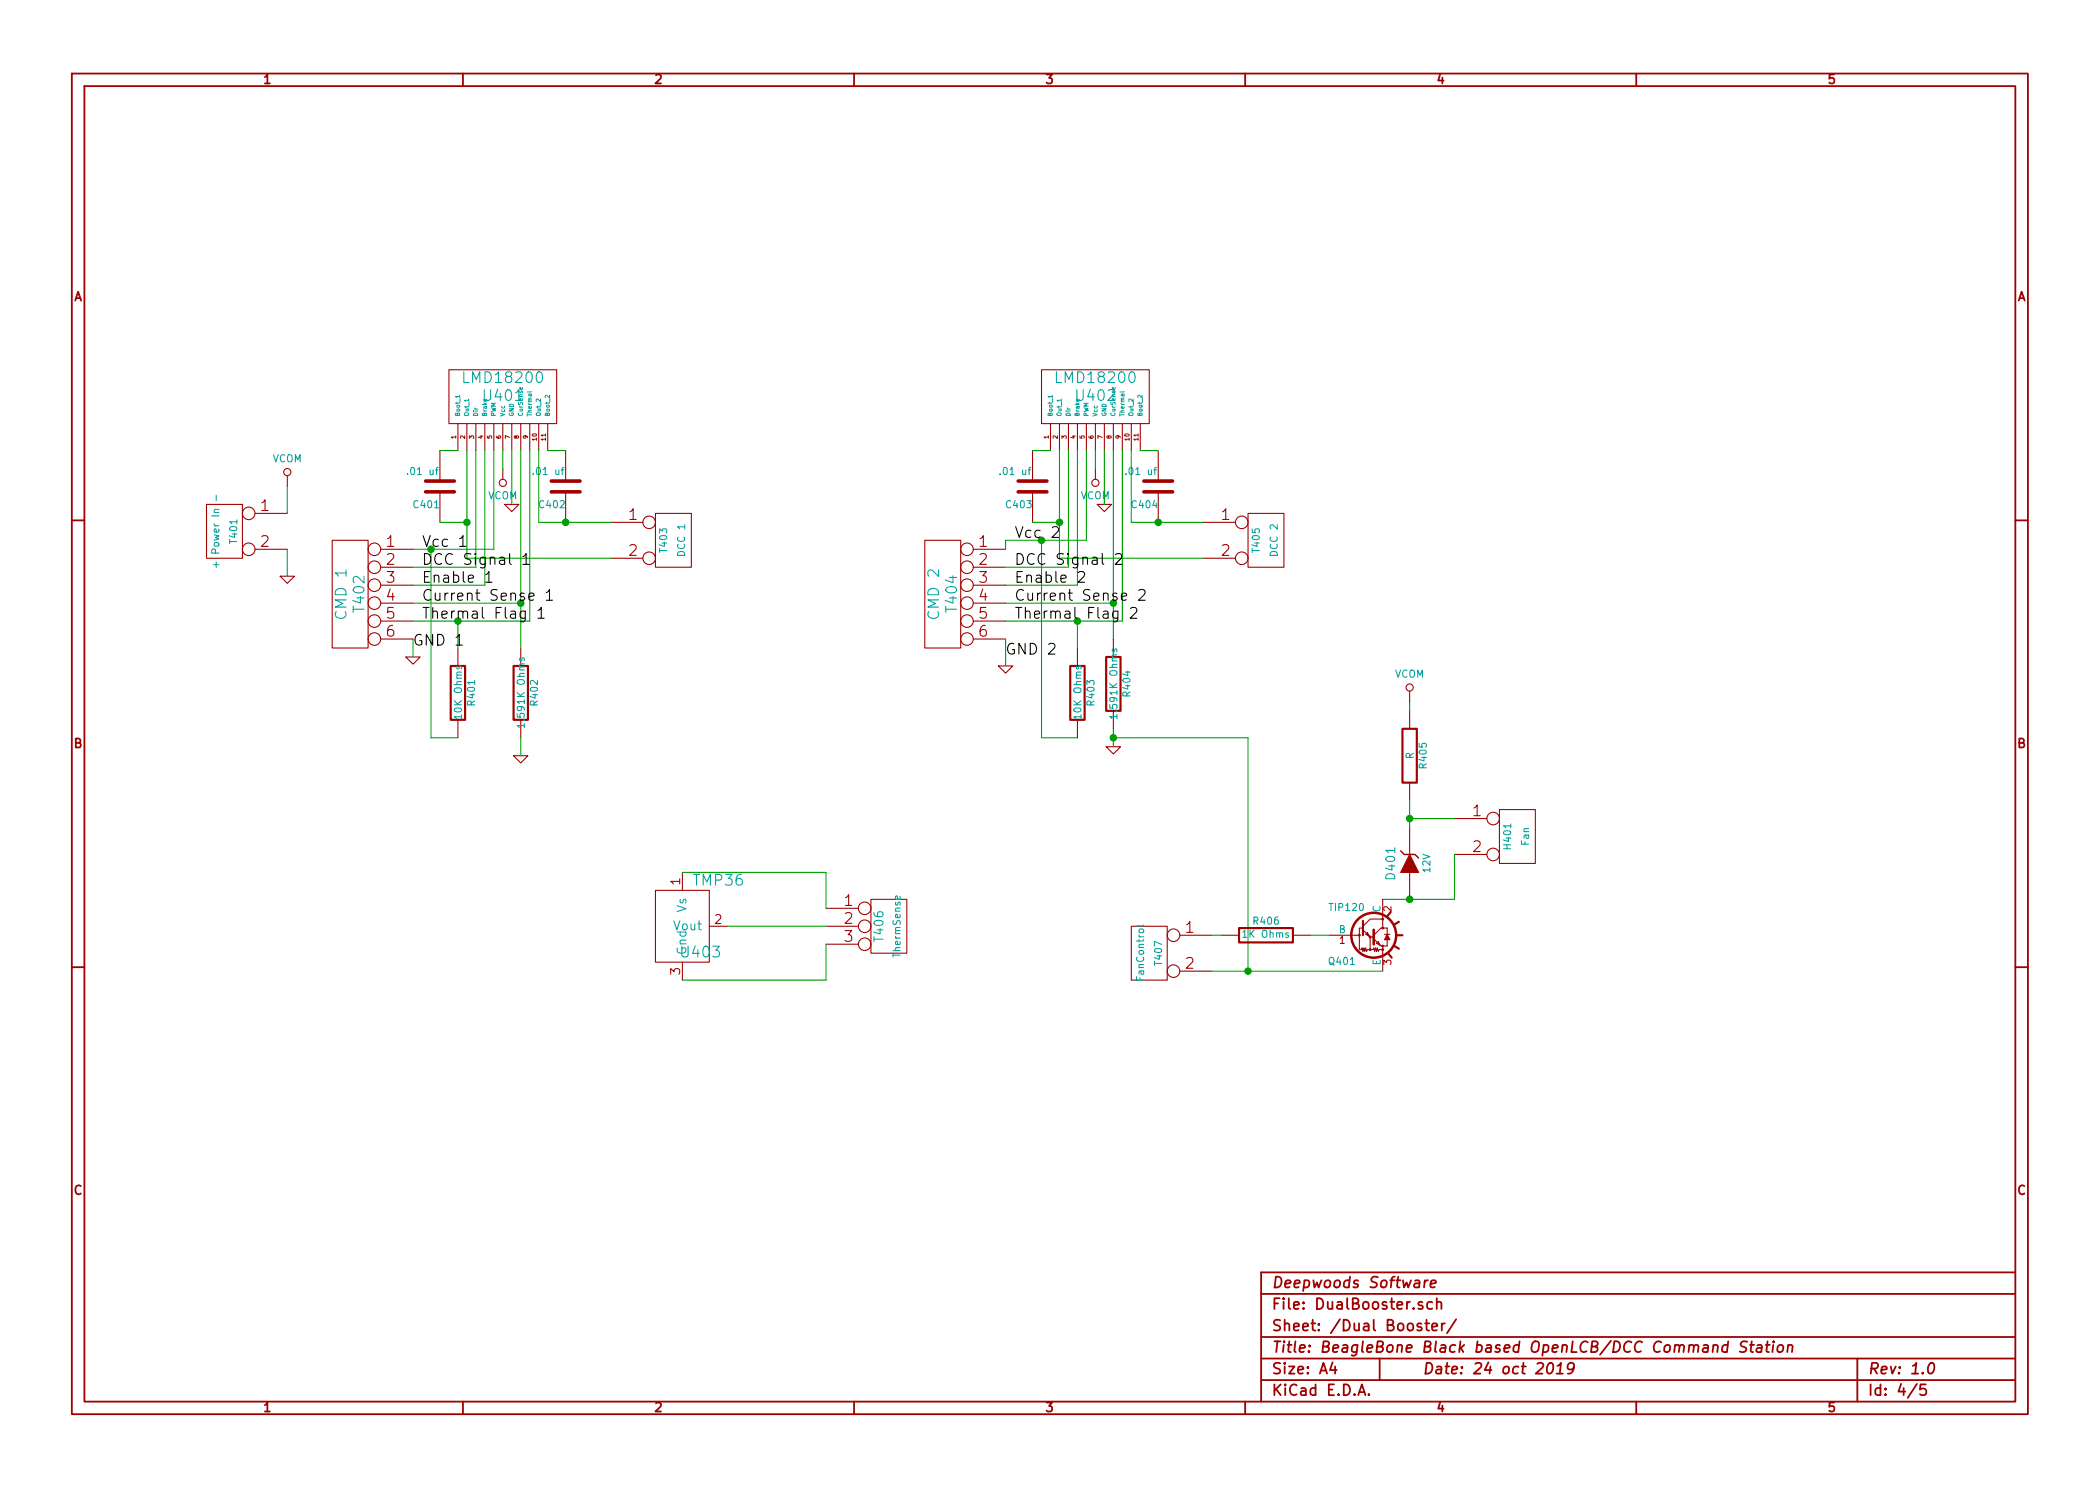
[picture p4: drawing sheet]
EESchema Schematic File Version 2
LIBS:valves
LIBS:power
LIBS:device
LIBS:transistors
LIBS:conn
LIBS:linear
LIBS:regul
LIBS:74xx
LIBS:cmos4000
LIBS:adc-dac
LIBS:memory
LIBS:xilinx
LIBS:microcontrollers
LIBS:dsp
LIBS:microchip
LIBS:analog_switches
LIBS:motorola
LIBS:texas
LIBS:intel
LIBS:audio
LIBS:interface
LIBS:digital-audio
LIBS:philips
LIBS:display
LIBS:cypress
LIBS:siliconi
LIBS:opto
LIBS:atmel
LIBS:contrib
LIBS:sn65hvd233-ht
LIBS:cat24c256w
LIBS:lmd18200
LIBS:sn75als174
LIBS:tmp36
LIBS:cl2
LIBS:dpdt
LIBS:gbu4a
LIBS:BBBCommandStation-cache
EELAYER 27 0
EELAYER END
$Descr A4 11693 8268
encoding utf-8
Sheet 4 5
Title "BeagleBone Black based OpenLCB/DCC Command Station"
Date "24 oct 2019"
Rev "1.0"
Comp "Deepwoods Software"
Comment1 ""
Comment2 ""
Comment3 ""
Comment4 ""
$EndDescr
$Comp
L LMD18200 U401
U 1 1
P 2800 2200
F 0 "U401" H 2800 2200 60  0000 C CNN
F 1 "LMD18200" H 2800 2300 60  0000 C CNN
F 2 "~" H 2800 2200 60  0000 C CNN
F 3 "~" H 2800 2200 60  0000 C CNN
	1    2800 2200
	1    0    0    -1  
$EndComp
$Comp
L LMD18200 U402
U 1 1
P 6100 2200
F 0 "U402" H 6100 2200 60  0000 C CNN
F 1 "LMD18200" H 6100 2300 60  0000 C CNN
F 2 "~" H 6100 2200 60  0000 C CNN
F 3 "~" H 6100 2200 60  0000 C CNN
	1    6100 2200
	1    0    0    -1  
$EndComp
$Comp
L C C401
U 1 1
P 2450 2700
F 0 "C401" H 2450 2800 40  0000 L CNN
F 1 ".01 uf" H 2456 2615 40  0000 L CNN
F 2 "~" H 2488 2550 30  0000 C CNN
F 3 "~" H 2450 2700 60  0000 C CNN
	1    2450 2700
	-1   0    0    1   
$EndComp
$Comp
L C C402
U 1 1
P 3150 2700
F 0 "C402" H 3150 2800 40  0000 L CNN
F 1 ".01 uf" H 3156 2615 40  0000 L CNN
F 2 "~" H 3188 2550 30  0000 C CNN
F 3 "~" H 3150 2700 60  0000 C CNN
	1    3150 2700
	-1   0    0    1   
$EndComp
$Comp
L C C403
U 1 1
P 5750 2700
F 0 "C403" H 5750 2800 40  0000 L CNN
F 1 ".01 uf" H 5756 2615 40  0000 L CNN
F 2 "~" H 5788 2550 30  0000 C CNN
F 3 "~" H 5750 2700 60  0000 C CNN
	1    5750 2700
	-1   0    0    1   
$EndComp
$Comp
L C C404
U 1 1
P 6450 2700
F 0 "C404" H 6450 2800 40  0000 L CNN
F 1 ".01 uf" H 6456 2615 40  0000 L CNN
F 2 "~" H 6488 2550 30  0000 C CNN
F 3 "~" H 6450 2700 60  0000 C CNN
	1    6450 2700
	-1   0    0    1   
$EndComp
$Comp
L R R401
U 1 1
P 2550 3850
F 0 "R401" V 2630 3850 40  0000 C CNN
F 1 "10K Ohms" V 2557 3851 40  0000 C CNN
F 2 "~" V 2480 3850 30  0000 C CNN
F 3 "~" H 2550 3850 30  0000 C CNN
	1    2550 3850
	1    0    0    -1  
$EndComp
$Comp
L R R402
U 1 1
P 2900 3850
F 0 "R402" V 2980 3850 40  0000 C CNN
F 1 "1.591K Ohms" V 2907 3851 40  0000 C CNN
F 2 "~" V 2830 3850 30  0000 C CNN
F 3 "~" H 2900 3850 30  0000 C CNN
	1    2900 3850
	1    0    0    -1  
$EndComp
$Comp
L R R403
U 1 1
P 6000 3850
F 0 "R403" V 6080 3850 40  0000 C CNN
F 1 "10K Ohms" V 6007 3851 40  0000 C CNN
F 2 "~" V 5930 3850 30  0000 C CNN
F 3 "~" H 6000 3850 30  0000 C CNN
	1    6000 3850
	1    0    0    -1  
$EndComp
$Comp
L R R404
U 1 1
P 6200 3800
F 0 "R404" V 6280 3800 40  0000 C CNN
F 1 "1.591K Ohms" V 6207 3801 40  0000 C CNN
F 2 "~" V 6130 3800 30  0000 C CNN
F 3 "~" H 6200 3800 30  0000 C CNN
	1    6200 3800
	1    0    0    -1  
$EndComp
$Comp
L CONN_2 T401
U 1 1
P 1250 2950
F 0 "T401" V 1200 2950 40  0000 C CNN
F 1 "+ Power In -" V 1300 2950 40  0000 C CNN
F 2 "~" H 1250 2950 60  0000 C CNN
F 3 "~" H 1250 2950 60  0000 C CNN
	1    1250 2950
	-1   0    0    -1  
$EndComp
$Comp
L AGND #PWR030
U 1 1
P 1600 3200
F 0 "#PWR030" H 1600 3200 30  0001 C CNN
F 1 "AGND" H 1600 3130 30  0001 C CNN
F 2 "" H 1600 3200 60  0000 C CNN
F 3 "" H 1600 3200 60  0000 C CNN
	1    1600 3200
	1    0    0    -1  
$EndComp
$Comp
L VCOM #PWR401
U 1 1
P 1600 2700
F 0 "#PWR401" H 1600 2900 40  0001 C CNN
F 1 "VCOM" H 1600 2850 40  0000 C CNN
F 2 "" H 1600 2700 60  0000 C CNN
F 3 "" H 1600 2700 60  0000 C CNN
	1    1600 2700
	1    0    0    -1  
$EndComp
$Comp
L VCOM #PWR408
U 1 1
P 6100 2600
F 0 "#PWR408" H 6100 2800 40  0001 C CNN
F 1 "VCOM" H 6100 2750 40  0000 C CNN
F 2 "" H 6100 2600 60  0000 C CNN
F 3 "" H 6100 2600 60  0000 C CNN
	1    6100 2600
	-1   0    0    1   
$EndComp
$Comp
L VCOM #PWR404
U 1 1
P 2800 2600
F 0 "#PWR404" H 2800 2800 40  0001 C CNN
F 1 "VCOM" H 2800 2750 40  0000 C CNN
F 2 "" H 2800 2600 60  0000 C CNN
F 3 "" H 2800 2600 60  0000 C CNN
	1    2800 2600
	-1   0    0    1   
$EndComp
$Comp
L AGND #PWR031
U 1 1
P 2850 2800
F 0 "#PWR031" H 2850 2800 30  0001 C CNN
F 1 "AGND" H 2850 2730 30  0001 C CNN
F 2 "" H 2850 2800 60  0000 C CNN
F 3 "" H 2850 2800 60  0000 C CNN
	1    2850 2800
	1    0    0    -1  
$EndComp
$Comp
L AGND #PWR032
U 1 1
P 6150 2800
F 0 "#PWR032" H 6150 2800 30  0001 C CNN
F 1 "AGND" H 6150 2730 30  0001 C CNN
F 2 "" H 6150 2800 60  0000 C CNN
F 3 "" H 6150 2800 60  0000 C CNN
	1    6150 2800
	1    0    0    -1  
$EndComp
$Comp
L CONN_2 T403
U 1 1
P 3750 3000
F 0 "T403" V 3700 3000 40  0000 C CNN
F 1 "DCC 1" V 3800 3000 40  0000 C CNN
F 2 "~" H 3750 3000 60  0000 C CNN
F 3 "~" H 3750 3000 60  0000 C CNN
	1    3750 3000
	1    0    0    -1  
$EndComp
$Comp
L CONN_2 T405
U 1 1
P 7050 3000
F 0 "T405" V 7000 3000 40  0000 C CNN
F 1 "DCC 2" V 7100 3000 40  0000 C CNN
F 2 "~" H 7050 3000 60  0000 C CNN
F 3 "~" H 7050 3000 60  0000 C CNN
	1    7050 3000
	1    0    0    -1  
$EndComp
$Comp
L CONN_6 T402
U 1 1
P 1950 3300
F 0 "T402" V 1900 3300 60  0000 C CNN
F 1 "CMD 1" V 2000 3300 60  0000 C CNN
F 2 "~" H 1950 3300 60  0000 C CNN
F 3 "~" H 1950 3300 60  0000 C CNN
	1    1950 3300
	-1   0    0    -1  
$EndComp
$Comp
L CONN_6 T404
U 1 1
P 5250 3300
F 0 "T404" V 5200 3300 60  0000 C CNN
F 1 "CMD 2" V 5300 3300 60  0000 C CNN
F 2 "~" H 5250 3300 60  0000 C CNN
F 3 "~" H 5250 3300 60  0000 C CNN
	1    5250 3300
	-1   0    0    -1  
$EndComp
$Comp
L AGND #PWR033
U 1 1
P 2300 3650
F 0 "#PWR033" H 2300 3650 30  0001 C CNN
F 1 "AGND" H 2300 3580 30  0001 C CNN
F 2 "" H 2300 3650 60  0000 C CNN
F 3 "" H 2300 3650 60  0000 C CNN
	1    2300 3650
	1    0    0    -1  
$EndComp
$Comp
L AGND #PWR034
U 1 1
P 5600 3700
F 0 "#PWR034" H 5600 3700 30  0001 C CNN
F 1 "AGND" H 5600 3630 30  0001 C CNN
F 2 "" H 5600 3700 60  0000 C CNN
F 3 "" H 5600 3700 60  0000 C CNN
	1    5600 3700
	1    0    0    -1  
$EndComp
Wire Wire Line
	2550 2500 2450 2500
Wire Wire Line
	3050 2500 3150 2500
Wire Wire Line
	2600 2500 2600 3100
Wire Wire Line
	2600 2900 2450 2900
Wire Wire Line
	3000 2500 3000 2900
Wire Wire Line
	3000 2900 3400 2900
Wire Wire Line
	5850 2500 5750 2500
Wire Wire Line
	6350 2500 6450 2500
Wire Wire Line
	6300 2500 6300 2900
Wire Wire Line
	6300 2900 6700 2900
Wire Wire Line
	5900 2500 5900 3100
Wire Wire Line
	5900 2900 5750 2900
Wire Wire Line
	1600 3050 1600 3200
Wire Wire Line
	1600 2700 1600 2850
Wire Wire Line
	2800 2500 2800 2600
Wire Wire Line
	6100 2500 6100 2600
Wire Wire Line
	6150 2500 6150 2800
Wire Wire Line
	2850 2500 2850 2800
Connection ~ 3150 2900
Wire Wire Line
	2600 3100 3400 3100
Connection ~ 2600 2900
Connection ~ 6450 2900
Wire Wire Line
	5900 3100 6700 3100
Connection ~ 5900 2900
Wire Wire Line
	5600 3550 5600 3700
Wire Wire Line
	2300 3550 2300 3650
Wire Wire Line
	2650 2500 2650 3150
Wire Wire Line
	2650 3150 2300 3150
Wire Wire Line
	2700 2500 2700 3250
Wire Wire Line
	2700 3250 2300 3250
Wire Wire Line
	2750 3050 2750 2500
Wire Wire Line
	2300 3050 2750 3050
Wire Wire Line
	2900 2500 2900 3600
Wire Wire Line
	2900 3350 2300 3350
Wire Wire Line
	2950 3450 2950 2500
Connection ~ 2900 3350
Wire Wire Line
	2300 3450 2950 3450
Wire Wire Line
	2550 3600 2550 3450
Connection ~ 2550 3450
Wire Wire Line
	2550 4100 2400 4100
Wire Wire Line
	2400 4100 2400 3050
Connection ~ 2400 3050
Wire Wire Line
	5950 2500 5950 3150
Wire Wire Line
	5950 3150 5600 3150
Wire Wire Line
	6000 2500 6000 3250
Wire Wire Line
	6000 3250 5600 3250
Wire Wire Line
	6050 3000 6050 2500
Wire Wire Line
	5600 3000 6050 3000
Wire Wire Line
	6200 2500 6200 3550
Wire Wire Line
	6200 3350 5600 3350
Wire Wire Line
	6250 3450 6250 2500
Wire Wire Line
	5600 3450 6250 3450
Connection ~ 6200 3350
$Comp
L AGND #PWR035
U 1 1
P 2900 4200
F 0 "#PWR035" H 2900 4200 30  0001 C CNN
F 1 "AGND" H 2900 4130 30  0001 C CNN
F 2 "" H 2900 4200 60  0000 C CNN
F 3 "" H 2900 4200 60  0000 C CNN
	1    2900 4200
	1    0    0    -1  
$EndComp
$Comp
L AGND #PWR036
U 1 1
P 6200 4150
F 0 "#PWR036" H 6200 4150 30  0001 C CNN
F 1 "AGND" H 6200 4080 30  0001 C CNN
F 2 "" H 6200 4150 60  0000 C CNN
F 3 "" H 6200 4150 60  0000 C CNN
	1    6200 4150
	1    0    0    -1  
$EndComp
Wire Wire Line
	6200 4050 6200 4150
Wire Wire Line
	6000 3600 6000 3450
Connection ~ 6000 3450
Wire Wire Line
	6000 4100 5800 4100
Wire Wire Line
	5800 4100 5800 3000
Connection ~ 5800 3000
Wire Wire Line
	5600 3000 5600 3050
Wire Wire Line
	2900 4100 2900 4200
Text Label 5650 3000 0    60   ~ 0
Vcc 2
Text Label 5650 3150 0    60   ~ 0
DCC Signal 2
Text Label 5650 3250 0    60   ~ 0
Enable 2
Text Label 5650 3350 0    60   ~ 0
Current Sense 2
Text Label 5650 3450 0    60   ~ 0
Thermal Flag 2
Text Label 5600 3650 0    60   ~ 0
GND 2
Text Label 2350 3050 0    60   ~ 0
Vcc 1
Text Label 2350 3150 0    60   ~ 0
DCC Signal 1
Text Label 2350 3250 0    60   ~ 0
Enable 1
Text Label 2350 3350 0    60   ~ 0
Current Sense 1
Text Label 2350 3450 0    60   ~ 0
Thermal Flag 1
Text Label 2300 3600 0    60   ~ 0
GND 1
$Comp
L TMP36 U403
U 1 1
P 3800 5150
F 0 "U403" H 3900 5000 60  0000 C CNN
F 1 "TMP36" H 4000 5400 60  0000 C CNN
F 2 "~" H 3800 5150 60  0000 C CNN
F 3 "~" H 3800 5150 60  0000 C CNN
	1    3800 5150
	1    0    0    -1  
$EndComp
$Comp
L CONN_3 T406
U 1 1
P 4950 5150
F 0 "T406" V 4900 5150 50  0000 C CNN
F 1 "ThermSense" V 5000 5150 40  0000 C CNN
F 2 "~" H 4950 5150 60  0000 C CNN
F 3 "~" H 4950 5150 60  0000 C CNN
	1    4950 5150
	1    0    0    -1  
$EndComp
Wire Wire Line
	3800 4850 4600 4850
Wire Wire Line
	4600 4850 4600 5050
Wire Wire Line
	3800 5450 4600 5450
Wire Wire Line
	4600 5450 4600 5250
Wire Wire Line
	4600 5150 4050 5150
$Comp
L CONN_2 T407
U 1 1
P 6400 5300
F 0 "T407" V 6350 5300 40  0000 C CNN
F 1 "FanControl" V 6450 5300 40  0000 C CNN
F 2 "~" H 6400 5300 60  0000 C CNN
F 3 "~" H 6400 5300 60  0000 C CNN
	1    6400 5300
	-1   0    0    -1  
$EndComp
$Comp
L TIP120 Q401
U 1 1
P 7600 5200
F 0 "Q401" H 7550 5050 40  0000 R CNN
F 1 "TIP120" H 7600 5350 40  0000 R CNN
F 2 "TO220" H 7480 5305 29  0001 C CNN
F 3 "" H 7600 5200 60  0000 C CNN
	1    7600 5200
	1    0    0    -1  
$EndComp
Wire Wire Line
	6200 4100 6950 4100
Wire Wire Line
	6950 4100 6950 5400
Wire Wire Line
	6750 5400 7700 5400
Connection ~ 6200 4100
Connection ~ 6950 5400
$Comp
L ZENER D401
U 1 1
P 7850 4800
F 0 "D401" H 7850 4900 50  0000 C CNN
F 1 "12V" H 7850 4700 40  0000 C CNN
F 2 "~" H 7850 4800 60  0000 C CNN
F 3 "~" H 7850 4800 60  0000 C CNN
	1    7850 4800
	0    -1   -1   0   
$EndComp
Wire Wire Line
	7700 5000 8100 5000
$Comp
L R R405
U 1 1
P 7850 4200
F 0 "R405" V 7930 4200 40  0000 C CNN
F 1 "R" V 7857 4201 40  0000 C CNN
F 2 "~" V 7780 4200 30  0000 C CNN
F 3 "~" H 7850 4200 30  0000 C CNN
	1    7850 4200
	1    0    0    -1  
$EndComp
$Comp
L VCOM #PWR411
U 1 1
P 7850 3900
F 0 "#PWR411" H 7850 4100 40  0001 C CNN
F 1 "VCOM" H 7850 4050 40  0000 C CNN
F 2 "" H 7850 3900 60  0000 C CNN
F 3 "" H 7850 3900 60  0000 C CNN
	1    7850 3900
	1    0    0    -1  
$EndComp
$Comp
L CONN_2 H401
U 1 1
P 8450 4650
F 0 "H401" V 8400 4650 40  0000 C CNN
F 1 "Fan" V 8500 4650 40  0000 C CNN
F 2 "~" H 8450 4650 60  0000 C CNN
F 3 "~" H 8450 4650 60  0000 C CNN
	1    8450 4650
	1    0    0    -1  
$EndComp
Wire Wire Line
	8100 5000 8100 4750
Connection ~ 7850 5000
Wire Wire Line
	7850 3900 7850 3950
Wire Wire Line
	7850 4450 7850 4600
Wire Wire Line
	8100 4550 7850 4550
Connection ~ 7850 4550
$Comp
L R R406
U 1 1
P 7050 5200
F 0 "R406" V 7130 5200 40  0000 C CNN
F 1 "1K Ohms" V 7057 5201 40  0000 C CNN
F 2 "~" V 6980 5200 30  0000 C CNN
F 3 "~" H 7050 5200 30  0000 C CNN
	1    7050 5200
	0    -1   -1   0   
$EndComp
Wire Wire Line
	7400 5200 7300 5200
Wire Wire Line
	6800 5200 6750 5200
$EndSCHEMATC
